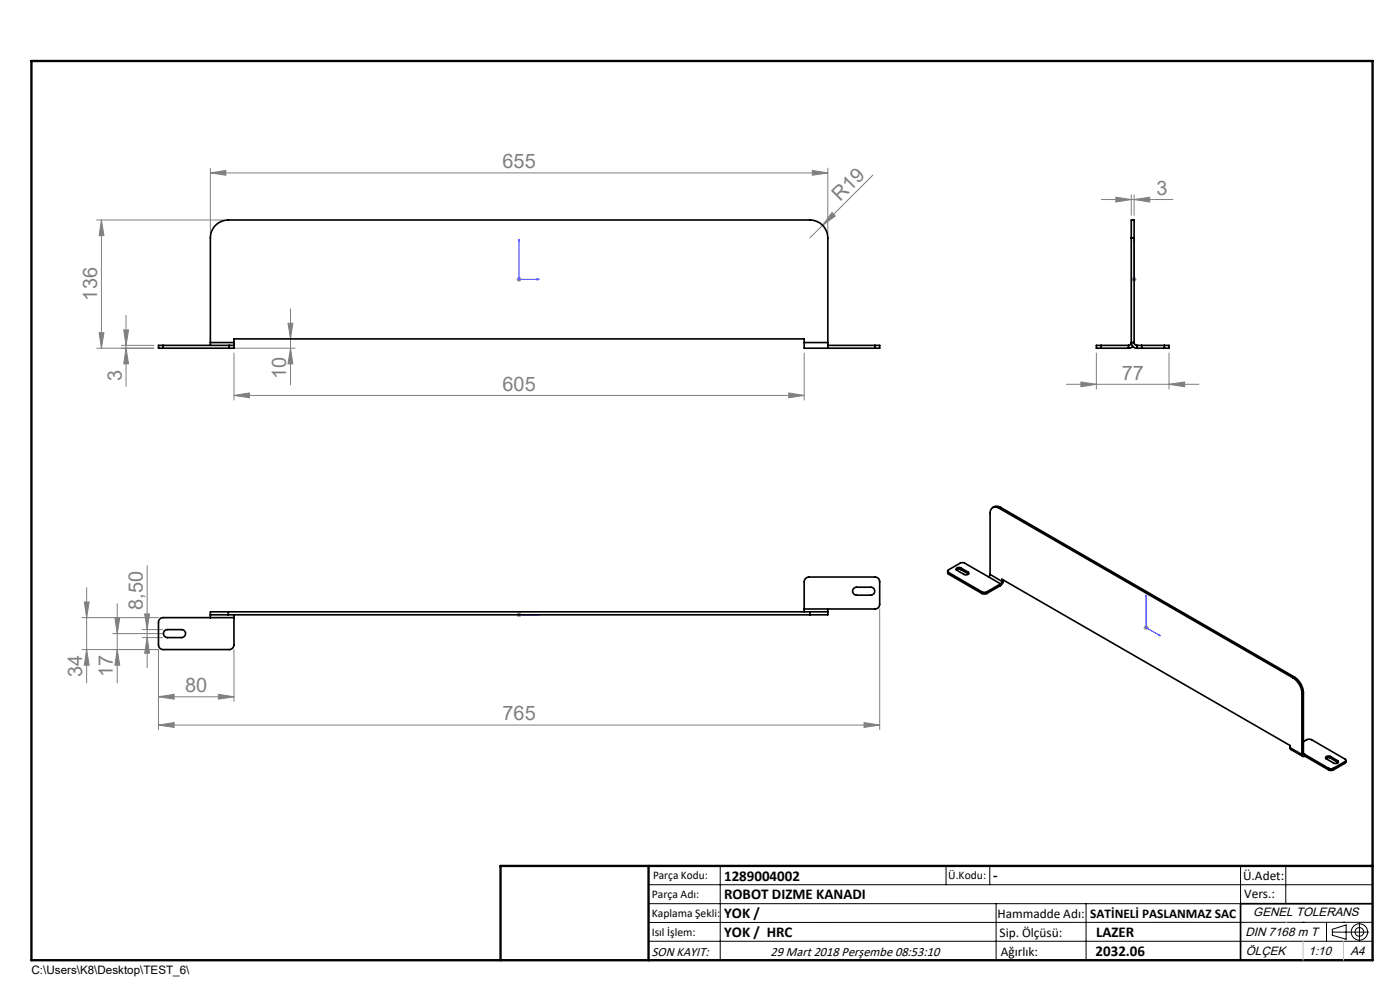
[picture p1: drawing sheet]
<svg xmlns="http://www.w3.org/2000/svg" width="297mm" height="210mm" viewBox="0 0 297 210" stroke-linecap="round" stroke-linejoin="round" font-family="sans-serif">
<g fill="none" stroke="#000" stroke-width=".21">
<path d="M137.6 187.7h153.6M137.6 191.7h153.6M137.6 199.7h153.6M152.8 183.7v20M200.7 183.7v4M210 183.7v4M211.3 191.7v12M230.4 191.7v12M263.2 183.7v20M272.8 183.7v8M276.4 195.6h.1M281.4 195.6v4.1"/>
<path d="M282.6 197.7h7.8M282.6 197.1l3-.9v3l-3-.8zM285 195.6h.1M288.4 195.8v3.8M291.2 195.6l-153.6 .1"/>
<circle cx="288.4" cy="197.7" r="1.74"/>
<circle cx="288.4" cy="197.7" r=".93"/>
</g>
<g fill="none" stroke="#00f" stroke-width=".21">
<path d="M110.1 50.8v8.5h4.3M110.1 50.8l.1 .4h-.2zM113.9 59.2l.5 .1-.5 .1zM240.6 59.2v.2zM240.6 50.8v.4v-.4M240.6 59.3h.1M240.6 50.8v8.5M110 130.4h.2zM110.1 130.4h.1M110.1 130.4h4.3M114.4 130.4h-.5h.5M243.1 126.2l.1 .4-.1-.1z"/>
<path d="M243.1 126.2v6.9l3 1.8M245.8 134.6l.3 .3-.3-.1z"/>
</g>
<g fill="none" stroke="#808080" stroke-width=".21">
<path d="M44.6 36.7l3.3-.5v1zM44.6 35.7v13.8M44.6 36.7h131M172.3 36.2l3.3 .5-3.3 .5zM175.6 35.7v13.8M185.2 37.1l-10.7 10.7M20.5 46.7h26.9M21.5 46.7l.5 3.3h-1zM21.5 46.7v27.2M109.6 59.3h1M109.7 58.9l.8 .7M110.1 58.8v1"/>
<path d="M110.5 58.9l-.8 .7M174.5 47.8l-2.7 2.7M176.5 45.1l.7 .7-2.7 2zM233.6 42.3h15.2M236.7 41.8l3.3 .5-3.3 .6zM240 41.3v4.4M240.1 59.3h1M240.2 58.9l.7 .7M240.6 42.3l3.3-.5v1.1zM240.6 41.3v4.4M240.6 58.8v1M240.9 58.9l-.7 .7"/>
<path d="M20.5 73.9h12.1M21 70.6h1l-.5 3.3zM25.8 73.3h6.8M26.2 70h1.1l-.6 3.3zM26.7 66.9v15.1M26.7 73.9l.6 3.3h-1.1zM49.6 74.9v10M49.6 73.9h13M61.1 68.6h1l-.5 3.3zM61.6 73.9l.5 3.3h-1zM61.6 65.5v16.1M170.6 74.9v10"/>
<path d="M232.6 74.9v7.6M248 74.9v7.6M49.6 83.9l3.3-.5v1zM49.6 83.9h121M167.3 83.4l3.3 .5-3.3 .5zM226.2 81.5h28.2M229.3 81l3.3 .5-3.3 .5zM248 81.5l3.3-.5v1zM17.4 137.8h16.2v17M17.4 131h16.2M17.9 127.7h1l-.5 3.3zM18.4 137.8l.5 3.3h-1z"/>
<path d="M18.4 124.7v20.1M23.9 134.4h10.6M24.4 131.1h1l-.5 3.3zM24.9 137.8l.5 3.3h-1zM24.9 128v16.8M30.2 133.6h4.3M30.2 135.2h4.3M30.7 130.2h1l-.5 3.4zM31.2 120v21.6M31.2 135.2l.5 3.4h-1zM49.6 137.8v11M109.6 130.4h1"/>
<path d="M109.7 130l.8 .8M110.1 129.9v1M110.5 130l-.8 .8M186.6 129.2v25.6M242.6 133.1h1M242.8 132.8l.7 .7M243.1 132.6v1M243.5 132.8l-.7 .7M33.6 147.8l3.3-.5v1zM33.6 147.8h16M33.6 153.8l3.3-.5v1zM33.6 153.8h153"/>
<path d="M46.3 147.3l3.3 .5-3.3 .5zM183.3 153.3l3.3 .5-3.3 .5z"/>
</g>
<path d="M106.2 203.7h185" fill="none" stroke="#000" stroke-width=".25"/>
<path d="M291.2 191.7h-28v12" fill="none" stroke="#000" stroke-width=".35"/>
<path d="M6.7 12.9h284.5v190.8h-284.5zM137.6 183.7v20M291.2 183.7h-185v20" fill="none" stroke="#000" stroke-width=".5"/>
<path d="M272.8 195.6h.1M276.4 199.7v4M285 199.7v4" fill="none" stroke="#c0c0c0" stroke-width=".21"/>
<g fill="#00f">
<path d="M113.9 59.2l.5 .1-.5 .1zM110.1 50.8l.1 .4h-.2z"/>
<path d="M245.8 134.6l.3 .3-.3-.1zM243.1 126.2l.1 .4-.1-.1z"/>
<path d="M240.6 59.2v.2zM240.6 50.8v.4z"/>
<path d="M113.9 130.4h.5zM110 130.4h.2z"/>
</g>
<g fill="#808080">
<path d="M176.5 45.1l.7 .7-2.7 2z"/>
<path d="M46.3 147.3l3.3 .5-3.3 .5zM33.6 147.8l3.3-.5v1z"/>
<path d="M44.6 36.7l3.3-.5v1zM172.3 36.2l3.3 .5-3.3 .5zM33.6 153.8l3.3-.5v1zM183.3 153.3l3.3 .5-3.3 .5zM236.7 41.8l3.3 .5-3.3 .6zM240.6 42.3l3.3-.5v1.1z"/>
<path d="M49.6 83.9l3.3-.5v1zM167.3 83.4l3.3 .5-3.3 .5z"/>
<path d="M248 81.5l3.3-.5v1zM229.3 81l3.3 .5-3.3 .5z"/>
<path d="M21 70.6h1l-.5 3.3zM21.5 46.7l.5 3.3h-1z"/>
<path d="M61.1 68.6h1l-.5 3.3zM61.6 73.9l.5 3.3h-1zM24.4 131.1h1l-.5 3.3zM24.9 137.8l.5 3.3h-1zM30.7 130.2h1l-.5 3.4zM31.2 135.2l.5 3.4h-1z"/>
<path d="M17.9 127.7h1l-.5 3.3zM18.4 137.8l.5 3.3h-1z"/>
<path d="M26.2 70h1.1l-.6 3.3zM26.7 73.9l.6 3.3h-1.1z"/>
</g>
<g fill="none" stroke="#000" stroke-width=".35">
<path d="M240 50.5v-3.8h.6v3.8M240 50.5v22.2M240 50.5h.6M240.6 50.5v22.2M34.6 73.3h-1v.6h1M34.6 73.3v.6M34.6 73.9h14M34.6 73.3h14M44.6 72.7v.6M44.6 72.7v-22.2a3.8 3.8 0 0 1 3.8-3.8h123.4a3.8 3.8 0 0 1 3.8 3.8v22.2M44.6 72.7h5M48.6 73.3h1"/>
<path d="M48.6 73.3v.6M49.6 73.3v.6h-1M49.6 72.7v.6M49.6 72.7v-.8h121v.8M170.6 72.7v1.2h15M170.6 72.7h5M175.6 72.7v1.2M175.6 73.3h10M185.6 73.3h1v.6h-1M185.6 73.3v.6M233.6 73.3h-1v.6h1M233.6 73.9h5.8"/>
<path d="M233.6 73.3h5.8M233.6 73.3v.6M239.4 73.3v.6M240 72.7a1.2 1.2 0 0 0 1.2 1.2M240 72.7a.6 .6 0 0 1-.6 .6M240 72.7h.6M240.3 73.5l-.4 .3-.5 .1M240.6 72.7a.6 .6 0 0 0 .6 .6M241.2 73.9h1M241.2 73.3h1M241.2 73.3v.6M242.2 73.9h4.8"/>
<path d="M242.2 73.3h4.8M242.2 73.3v.6M247 73.3h1v.6h-1M247 73.3v.6M211.9 107.8a1.17 1.17 0 0 0-1.3-.1 1.17 1.17 0 0 0-.6 1.2v12.9M211.9 107.8l62.4 36M212.3 107.6l-1.1-.2-.6 .3M212.3 107.6l-.4 .2M212.3 107.6l62.3 36M33.9 131.3l.5-.3h15.2v5.8a1.02 1.02 0 0 1-1 1h-14a.96 .96 0 0 1-1-1v-4.8zM35 133.7l.5-.1h3a.85 .85 0 0 1 .9 .8 .85 .85 0 0 1-.9 .8h-3a.86 .86 0 0 1-.8-.6 .86 .86 0 0 1 .3-.9zM44.6 130.4h3.8"/>
<path d="M44.6 130.4v.6M48.4 129.8h-3.8v.6M48.4 129.8v.6M48.4 129.8h123.4M48.4 130.4h123.4M49.6 130.4v.6M170.6 129.2v.6M170.8 122.8l.6-.4h14.2a.96 .96 0 0 1 1 1v4.8a.96 .96 0 0 1-1 1h-15v-5.8zM171.8 129.8h3.8M171.8 129.8v.6M175.6 129.8v.6h-3.8M175.6 129.2v.6"/>
<path d="M181.2 124.7l.5-.1h3a.85 .85 0 0 1 .9 .8 .85 .85 0 0 1-.9 .9h-3a.86 .86 0 0 1-.8-.6 .86 .86 0 0 1 .3-1zM201 121.2v.4l.3 .2M201.3 121.5a.32 .32 0 0 1-.3-.3 .32 .32 0 0 1 .3-.3l2.5-1.5h.7l5.2 3M201.3 121.5l7 4M201.3 121.5v.3M201.3 121.8l7 4.1M203.8 120.5a.57 .57 0 0 0-.6-.1 .57 .57 0 0 0-.3 .5l1.6 .9a.59 .59 0 0 0 .6 .2 .59 .59 0 0 0 .4-.5l-.1-.2M203.8 120.8l-.5-.1-.4 .2M203.8 120.5l1.6 .8M203.8 120.5v.3M203.8 120.8l1.6 .9M205.4 121.3v.4"/>
<path d="M205.4 121.7l.1 .1M208.3 125.5h1M208.3 125.9h1M208.3 125.5v.4M209.3 125.5v.4M209.7 122.4l2.6 1.5M210 121.8l-.3 .6M210 121.8l2.5 1.5M212.3 123.9l-3 1.6M212.3 123.9v.3M212.3 124.2l-3 1.7M212.5 123.3l-.2 .6"/>
<path d="M212.5 123.3v-.4l61.2 35.2v.5M212.9 123.1l-.2 .6-.4 .5M212.9 123.1l-.4 .2M212.9 123v.1M273.7 158.6l.2 .4 2.5 1.4M273.7 158.6l2.5 1.4M274.3 143.8a4.1 4.1 0 0 1 1.9 3.3M274.6 143.6a4.4 4.4 0 0 1 1.9 3.3M274.6 143.6l-.3 .2M276.2 147.1v12.9M276.5 157.3l1-.5h.5l7.3 4.2a.29 .29 0 0 1 .2 .3 .29 .29 0 0 1-.2 .3M276.5 159.9v.1h.3"/>
<path d="M276.5 146.9l-.3 .2M276.5 159.9l-.3 .1M276.5 146.9v13M276.5 159.9l.3 .1M276.2 160a.39 .39 0 0 0 .2 .4 .39 .39 0 0 0 .4 0M276.8 160.4l5.1 2.9M276.8 160l5.1 3M276.8 160v.4M281.9 163h1M281.9 163.3h1M281.9 163v.3M282.3 160.5a.69 .69 0 0 0-1.1 .3l1.7 1a.59 .59 0 0 0 .6 .2 .59 .59 0 0 0 .4-.5l-.2-.1"/>
<path d="M282.3 160.8l-.6-.1-.4 .2M282.3 160.5l1.4 .9M282.3 160.5v.3M282.3 160.8l1.4 .9M282.9 163v.3M283.7 161.4v.3M283.7 161.7l.1 .1M285.3 161.6l-2.4 1.4M285.3 161.6v.3M285.3 161.9l-2.4 1.4M285.5 161.3v.4l-.2 .2"/>
</g>
<g font-size="4.2" fill="#808080">
<text x="106.6" y="35.7">655</text>
<text x="245.3" y="41.4">3</text>
<text x="178.2" y="42.8" transform="rotate(-45 178.2 42.8)">R19</text>
<text x="20.6" y="63.7" transform="rotate(-90 20.6 63.7)">136</text>
<text x="25.8" y="80.8" transform="rotate(-90 25.8 80.8)">3</text>
<text x="60.7" y="80.4" transform="rotate(-90 60.7 80.4)">10</text>
<text x="106.6" y="82.9">605</text>
<text x="238" y="80.6">77</text>
<text x="30.3" y="129.4" transform="rotate(-90 30.3 129.4)">8,50</text>
<text x="17.5" y="143.7" transform="rotate(-90 17.5 143.7)">34</text>
<text x="23.9" y="143.7" transform="rotate(-90 23.9 143.7)">17</text>
<text x="39.3" y="146.8">80</text>
<text x="106.6" y="152.8">765</text>
</g>
<g font-size="3.2">
<text x="153.6" y="186.8">1289004002</text>
<text x="153.6" y="190.8">ROBOT DIZME KANADI</text>
<text x="210.7" y="186.6">-</text>
<text x="153.6" y="194.8">YOK /</text>
<text x="153.6" y="198.8">YOK / HRC</text>
<text x="232.4" y="202.8">2032.06</text>
<text x="232.5" y="198.8">LAZER</text>
</g>
<g font-size="2.8">
<text x="263.7" y="186.7">Ü.Adet:</text>
<text x="263.9" y="190.5">Vers.:</text>
<text x="211.6" y="194.8">Hammadde Adı:</text>
<text x="231.3" y="194.8">SATİNELİ PASLANMAZ SAC</text>
<text x="138.3" y="202.8">SON KAYIT:</text>
<text x="163.4" y="202.8">29 Mart 2018 Perşembe 08:53:10</text>
<text x="212.1" y="198.7">Sip. Ölçüsü:</text>
<text x="212.3" y="202.7">Ağırlık:</text>
</g>
<g font-size="2.6">
<text x="265.9" y="194.4">GENEL TOLERANS</text>
<text x="264.2" y="198.5">DIN 7168 m T</text>
<text x="264.3" y="202.6">ÖLÇEK</text>
<text x="277.6" y="202.6">1:10</text>
<text x="286.5" y="202.6">A4</text>
</g>
<g font-size="2.5">
<text x="138.3" y="190.5">Parça Adı:</text>
<text x="138.5" y="186.5">Parça Kodu:</text>
<text x="201.2" y="186.5">Ü.Kodu:</text>
<text x="138.3" y="194.5">Kaplama Şekli:</text>
<text x="138.3" y="198.6">Isıl İşlem:</text>
<text x="6.7" y="206.7">C:\Users\K8\Desktop\TEST_6\</text>
</g>
</svg>
